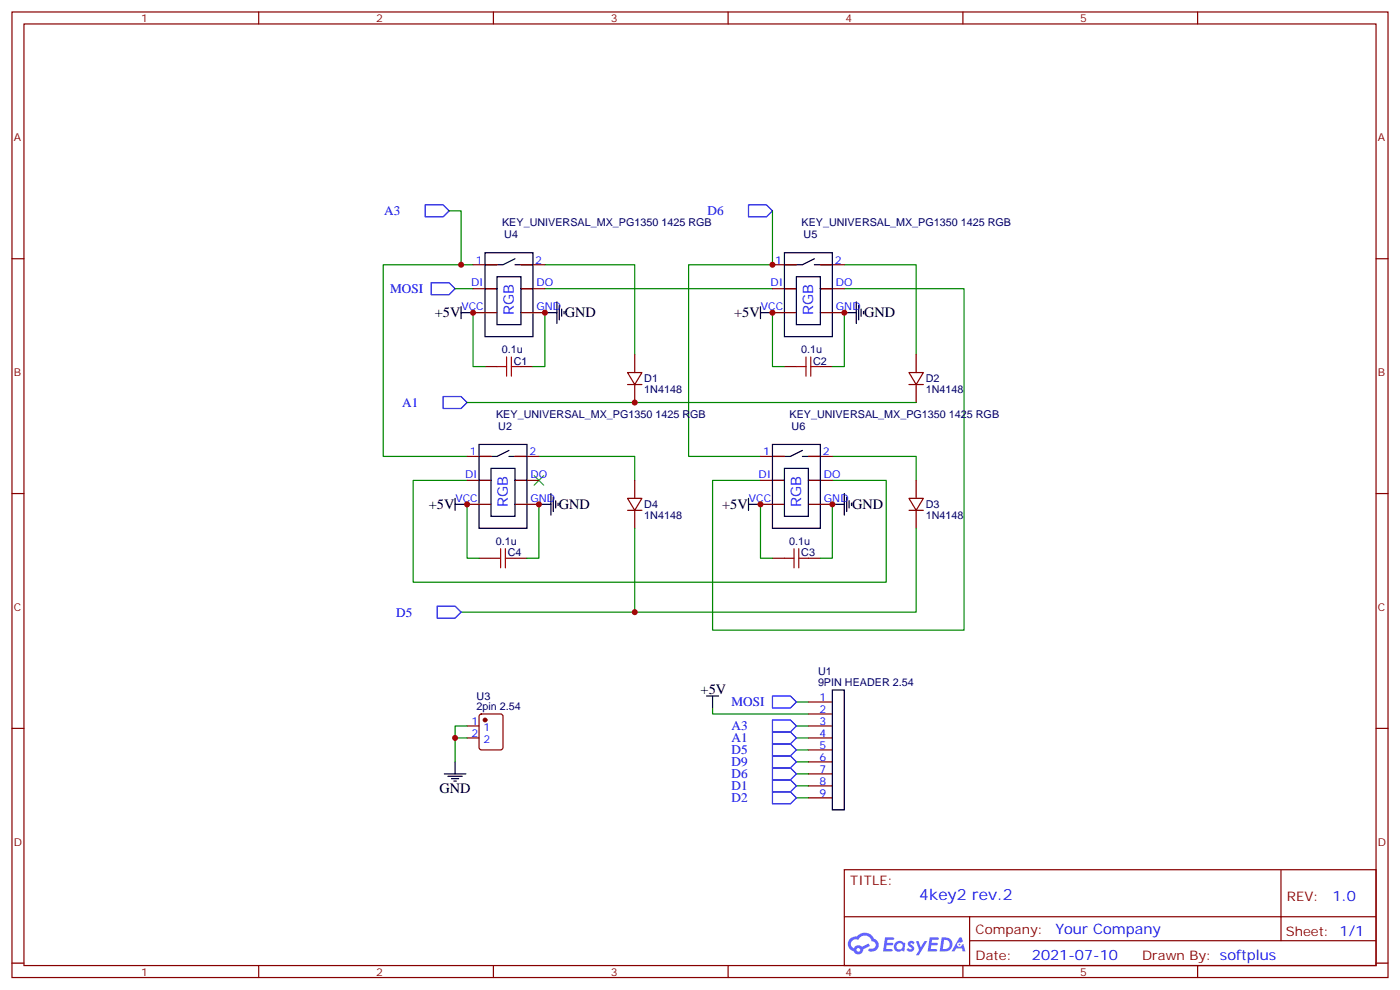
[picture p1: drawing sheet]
<svg xmlns="http://www.w3.org/2000/svg" width="412mm" height="292mm" viewBox="0 0 412 292" stroke-linecap="round" stroke-linejoin="round" font-family="sans-serif">
<g fill="none" stroke="#870000" stroke-width=".35">
<path d="M3.5 3.5h405.4v284.4h-405.4zM7.1 7.1h398.2v277.2h-398.2zM76.2 3.5v3.6M145.3 3.5v3.6M214.5 3.5v3.6M283.6 3.5v3.6M352.8 3.5v3.6M3.5 76.2h3.6M405.3 76.2h3.6M3.5 145.3h3.6M405.3 145.3h3.6M3.5 214.5h3.6"/>
<path d="M405.3 214.5h3.6M248.7 256.1h156.6v28.2h-156.6zM377.3 256.1v20.9M248.7 270h156.5M285.6 277h119.6M285.6 270v14.1M3.5 283.6h3.6M76.2 284.3v3.6M145.3 284.3v3.6M214.5 284.3v3.6M283.6 284.3v3.6M352.8 284.3v3.6"/>
<path d="M405.3 283.6h3.6"/>
</g>
<g fill="#5487ff">
<path d="M267.7 277.3a1.22 1.22 0 0 1 1.7 .3l-.4 .5a.47 .47 0 0 0-.3-.4 .47 .47 0 0 0-.5 .2l.1 .3a1.14 1.14 0 0 1 .8 1.7 1.14 1.14 0 0 1-1.9 0l-.2-.2 .5-.5 .7 .4a.29 .29 0 0 0 .3-.3 .29 .29 0 0 0-.2-.3 1.04 1.04 0 0 1-.6-1.7z"/>
<path d="M260.7 276h2.4l.3 .2-.2 .5-1.8 .1-.1 .8h1.5l.3 .4-.3 .4h-1.6l-.2 1.1h1.7l.2 .3-.2 .3-2.6 .1z"/>
<path d="M273.8 276h2.4l.3 .2-.1 .5-1.8 .1-.2 .8h1.6l.3 .4-.4 .4h-1.6l-.1 1.1h1.7l.2 .3-.2 .3-2.6 .1z"/>
<path d="M282.6 276.1h.7l.3 1.2-.6 .3a.69 .69 0 0 0-1 .3 .69 .69 0 0 0 .4 1 .69 .69 0 0 0 .9-.7l.5-.2 .6 2.2h-.8l-.2-.9h-1.8l-.5 .9h-.8z"/>
<path d="M269.8 277.1h.8l.6 1.8 1.1-1.8h.9l-2.6 4.2h-.8l.9-1.5z"/>
<path d="M277.4 276.1l-.6 4.1h1.3a2.11 2.11 0 0 0 2.5-2.1 2.11 2.11 0 0 0-2.5-2zM278.1 276.8a1.39 1.39 0 0 1 1.7 1.4 1.39 1.39 0 0 1-1.8 1.3h-.3z"/>
<path d="M263.7 277.7a1.54 1.54 0 0 0-.1 2.1 1.54 1.54 0 0 0 2.2 .2l.6 .2 .3-2.3-.2-.2-.4-.1a1.49 1.49 0 0 0-2.4 .1zM264 278.7a.94 .94 0 0 1 1.8 0 .94 .94 0 0 1-1.8 0z"/>
<path d="M250.4 276.4a2.18 2.18 0 0 0 1.1 3.7 1.44 1.44 0 0 0 1.6 1 1.44 1.44 0 0 0 1.2-1.5l2-1-.5-.8-1.9 1a1.47 1.47 0 0 0-2.4 .4 1.39 1.39 0 0 1-.7-1.9 1.39 1.39 0 0 1 2-.5 2.12 2.12 0 0 1 2.2-1.3 2.12 2.12 0 0 1 1.9 1.7 1.14 1.14 0 0 1 1.1 1.4 1.14 1.14 0 0 1-1.7 .8 .43 .43 0 0 0-.5 .3 .43 .43 0 0 0 .4 .5 1.98 1.98 0 0 0 2.5-1.2 1.98 1.98 0 0 0-1.2-2.5 3.1 3.1 0 0 0-5.3-.7l-.9 .1zM252.3 279.7a.55 .55 0 0 1 1.1 0 .55 .55 0 0 1-1.1 0z"/>
<circle cx="282.6" cy="278.1" r=".26"/>
</g>
<g fill="none" stroke="#870000" stroke-width=".35">
<path d="M139.3 78h7.1M153.5 78h7M227.5 78h7.1M241.7 78h7M139.3 85h7.1M139.3 92.1h7.1M153.5 85h7M153.5 92.1h7M227.5 85h7.1M227.5 92.1h7.1M241.7 85h7M241.7 92.1h7"/>
<path d="M142.9 107.9h3.5M153.5 107.9h3.5M184.9 109.7h4.2l-2.1 3.5zM184.9 113.2h4.2M187 104.4v5.3M187 113.2v5.3M231.1 107.9h3.5M241.7 107.9h3.5M267.8 109.7h4.2l-2.1 3.5zM267.8 113.2h4.2M269.9 104.4v5.3M269.9 113.2v5.3"/>
<path d="M137.6 134.4h7M151.7 134.4h7M224 134.4h7.1M238.1 134.4h7.1M137.6 141.5h7M137.6 148.5h7M151.7 141.5h7M151.7 148.5h7M184.9 146.8h4.2l-2.1 3.5zM184.9 150.3h4.2M187 141.5v5.3M187 150.3v5.3"/>
<path d="M224 141.5h7.1M224 148.5h7.1M238.1 141.5h7.1M238.1 148.5h7.1M267.8 146.8h4.2l-2.1 3.5zM267.8 150.3h4.2M269.9 141.5v5.3M269.9 150.3v5.3M141.1 164.4h3.5M151.7 164.4h3.5M227.5 164.4h3.6M238.1 164.4h3.6"/>
<path d="M137.6 213.8h3.5M137.6 217.3h3.5M141.3 210.5l.5-.2h5.7l.6 .4 .1 9.4-.5 .7h-5.9l-.6-.4-.1-9.4zM238.1 213.8h7.1M238.1 217.3h7.1M238.1 206.7h7.1M238.1 210.3h7.1M238.1 220.8h7.1M238.1 224.4h7.1M238.1 227.9h7.1M238.1 231.4h7.1M238.1 235h7.1"/>
</g>
<circle cx="142.9" cy="212" r=".53" fill="#870000" stroke="#870000" stroke-width=".35"/>
<g fill="none" stroke="#000" stroke-width=".35">
<path d="M142.9 74.4h14.1v24.7h-14.1zM151.7 76.2l-3.5 1.8h-5.3M151.7 78h5.3M231.1 74.4h14.1v24.7h-14.1zM239.9 76.2l-3.5 1.8h-5.3M239.9 78h5.3M135.8 92.1h3.5M135.8 90.3v3.5M142.9 85h3.5M146.4 81.5h7.1v14.1h-7.1zM153.5 85h3.5M160.5 92.1h3.5"/>
<path d="M164 88.9v6.3M164.7 90v4.2M165.5 91v2.1M166.2 91.7v.7M224 92.1h3.5M224 90.3v3.5M231.1 85h3.5M234.6 81.5h7.1v14.1h-7.1zM241.7 85h3.5M248.7 92.1h3.5M252.2 88.9v6.3M252.9 90v4.2"/>
<path d="M253.6 91v2.1M254.4 91.7v.7M141.1 130.9h14.1v24.7h-14.1zM144.6 137.9h7.1v14.1h-7.1zM149.9 132.6l-3.5 1.8h-5.3M149.9 134.4h5.3M227.5 130.9h14.2v24.7h-14.2zM231.1 137.9h7v14.1h-7zM236.4 132.6l-3.6 1.8h-5.3M236.4 134.4h5.3M134.1 146.8v3.5M134.1 148.5h3.5"/>
<path d="M141.1 141.5h3.5M151.7 141.5h3.5M158.7 148.5h3.6M162.3 145.3v6.4M163 146.4v4.2M163.7 147.5v2.1M164.4 148.2v.7M220.5 148.5h3.5M220.5 146.8v3.5M227.5 141.5h3.6M238.1 141.5h3.6M245.2 148.5h3.5"/>
<path d="M248.7 145.3v6.4M249.4 146.4v4.2M250.1 147.5v2.1M250.8 148.2v.7M208.1 205h3.6M209.9 205v3.5M245.2 203.2h3.5v35.3h-3.5zM130.9 227.9h6.3M131.9 228.6h4.3M133 229.3h2.1M133.7 230h.7M134.1 224.4v3.5"/>
</g>
<g fill="none" stroke="#008700" stroke-width=".35">
<path d="M132.3 62.1h3.5v15.9h-22.9v56.4h24.7M135.8 78h3.5M160.5 78h26.5v26.4M227.5 62.1v15.9h-24.7v56.4h21.2M248.7 78h21.2v26.4M134.1 85h5.2M139.3 92.1v15.8h3.6M160.5 92.1v15.8h-3.5M160.5 85h67M227.5 92.1v15.8h3.6M248.7 92.1v15.8h-3.5M248.7 85h35.3v100.6h-74.1v-44.1h14.1"/>
<path d="M137.6 118.5h132.3M158.7 134.4h28.3v7.1M245.2 134.4h24.7v7.1M137.6 148.5v15.9h3.5M137.6 141.5h-15.9v30h139.4v-30h-15.9M158.7 148.5v15.9h-3.5M187 155.6v24.7M224 148.5v15.9h3.5M245.2 148.5v15.9h-3.5M269.9 155.6v24.7h-134.1M137.6 217.3h-3.5v7.1M137.6 213.8h-3.5v3.5"/>
<path d="M209.9 208.5v1.8h28.2M234.6 206.7h3.5M234.6 213.8h3.5M234.6 217.3h3.5M234.6 220.8h3.5M234.6 224.4h3.5M234.6 227.9h3.5M234.6 231.4h3.5M234.6 235h3.5"/>
</g>
<g fill="none" stroke="#00f" stroke-width=".35">
<path d="M125.2 60.3h5.3l1.8 1.8-1.8 1.8h-5.3zM220.5 60.3h5.3l1.7 1.8-1.7 1.8h-5.3zM127 83.3h5.3l1.8 1.7-1.8 1.8h-5.3zM130.5 116.8h5.3l1.8 1.7-1.8 1.8h-5.3zM128.8 178.5h5.3l1.7 1.8-1.7 1.7h-5.3zM227.5 219.1h5.3l1.8 1.7-1.8 1.8h-5.3zM227.5 215.5h5.3l1.8 1.8-1.8 1.8h-5.3zM227.5 212h5.3l1.8 1.8-1.8 1.7h-5.3zM227.5 205h5.3l1.8 1.7-1.8 1.8h-5.3zM227.5 233.2h5.3l1.8 1.8-1.8 1.7h-5.3zM227.5 229.7h5.3l1.8 1.7-1.8 1.8h-5.3zM227.5 226.1h5.3l1.8 1.8-1.8 1.8h-5.3z"/>
<path d="M227.5 222.6h5.3l1.8 1.8-1.8 1.7h-5.3z"/>
</g>
<g fill="none" stroke="#a10000" stroke-width=".35">
<path d="M146.4 107.9h2.8M149.2 105.1v5.7M150.6 107.9h2.9M150.6 105.1v5.7M234.6 107.9h2.8M237.4 105.1v5.7M238.8 107.9h2.9M238.8 105.1v5.7M144.6 164.4h2.9M147.5 161.6v5.6M148.9 164.4h2.8M148.9 161.6v5.6"/>
<path d="M231.1 164.4h2.8M233.9 161.6v5.6M235.3 164.4h2.8M235.3 161.6v5.6"/>
</g>
<path d="M157.3 140.1l2.9 2.8M160.2 140.1l-2.9 2.8" fill="none" stroke="#3c3" stroke-width=".35"/>
<g fill="#000">
<circle cx="153.5" cy="85" r=".18"/>
<circle cx="241.7" cy="85" r=".18"/>
<circle cx="151.7" cy="141.5" r=".18"/>
<circle cx="238.1" cy="141.5" r=".18"/>
</g>
<g fill="#c00">
<circle cx="134.1" cy="217.3" r=".88"/>
<circle cx="187" cy="118.5" r=".88"/>
<circle cx="187" cy="180.3" r=".88"/>
<circle cx="227.5" cy="78" r=".88"/>
<circle cx="135.8" cy="78" r=".88"/>
<circle cx="139.3" cy="92.1" r=".88"/>
<circle cx="160.5" cy="92.1" r=".88"/>
<circle cx="227.5" cy="92.1" r=".88"/>
<circle cx="248.7" cy="92.1" r=".88"/>
<circle cx="245.2" cy="148.5" r=".88"/>
<circle cx="224" cy="148.5" r=".88"/>
<circle cx="158.8" cy="148.5" r=".88"/>
<circle cx="137.6" cy="148.5" r=".88"/>
</g>
<text font-size="4.6" fill="#00f" x="270.8" y="265.1">4key2 rev.2</text>
<g font-size="4.2">
<text x="128.1" y="93.5">+5V</text>
<text x="166.3" y="93.5">GND</text>
<text x="216.3" y="93.5">+5V</text>
<text x="254.5" y="93.5">GND</text>
<text x="126.3" y="149.9">+5V</text>
<text x="164.6" y="149.9">GND</text>
<text x="212.7" y="149.9">+5V</text>
<text x="251" y="149.9">GND</text>
<text x="206.4" y="204.3">+5V</text>
<text x="129.5" y="233.5">GND</text>
</g>
<g font-size="4.2" fill="#00f">
<text x="151.4" y="92.9" transform="rotate(-90 151.4 92.9)">RGB</text>
<text x="239.6" y="92.9" transform="rotate(-90 239.6 92.9)">RGB</text>
<text x="149.6" y="149.3" transform="rotate(-90 149.6 149.3)">RGB</text>
<text x="236" y="149.3" transform="rotate(-90 236 149.3)">RGB</text>
<text x="392.5" y="265.4">1.0</text>
<text x="310.9" y="274.9">Your Company</text>
<text x="304" y="282.7">2021-07-10</text>
</g>
<g font-size="3.9" fill="#00f">
<text x="113.2" y="63.4">A3</text>
<text x="208.4" y="63.4">D6</text>
<text x="114.9" y="86.3">MOSI</text>
<text x="118.5" y="119.8">A1</text>
<text x="116.7" y="181.6">D5</text>
<text x="215.5" y="208">MOSI</text>
<text x="215.5" y="215.1">A3</text>
<text x="215.5" y="218.6">A1</text>
<text x="215.5" y="225.7">D9</text>
<text x="215.5" y="222.1">D5</text>
<text x="215.5" y="232.7">D1</text>
<text x="215.5" y="229.2">D6</text>
<text x="215.5" y="236.3">D2</text>
</g>
<g font-size="3.9" fill="#800">
<text x="250.5" y="260.7">TITLE:</text>
<text x="379.1" y="265.4">REV:</text>
<text x="287.4" y="274.9">Company:</text>
<text x="378.7" y="275.5">Sheet: 1/1</text>
<text x="287.4" y="282.6">Date:</text>
<text x="336.4" y="282.7">Drawn By: softplus</text>
</g>
<g font-size="3.2" fill="#800">
<text x="41.6" y="6.5">1</text>
<text x="110.8" y="6.5">2</text>
<text x="179.9" y="6.5">3</text>
<text x="249.1" y="6.5">4</text>
<text x="318.2" y="6.5">5</text>
<text x="4.1" y="41.6">A</text>
<text x="405.9" y="41.6">A</text>
<text x="4.1" y="110.8">B</text>
<text x="405.9" y="110.8">B</text>
<text x="4.1" y="179.9">C</text>
<text x="405.9" y="179.9">C</text>
<text x="4.1" y="249.1">D</text>
<text x="405.9" y="249.1">D</text>
<text x="41.6" y="287.3">1</text>
<text x="110.8" y="287.3">2</text>
<text x="179.9" y="287.3">3</text>
<text x="249.1" y="287.3">4</text>
<text x="318.2" y="287.3">5</text>
</g>
<g font-size="3.2" fill="#000080">
<text x="147.9" y="66.7">KEY_UNIVERSAL_MX_PG1350 1425 RGB</text>
<text x="148.5" y="70.1">U4</text>
<text x="236.1" y="66.7">KEY_UNIVERSAL_MX_PG1350 1425 RGB</text>
<text x="236.7" y="70.1">U5</text>
<text x="147.8" y="104.1">0.1u</text>
<text x="151.4" y="107.3">C1</text>
<text x="236" y="104.1">0.1u</text>
<text x="239.5" y="107.3">C2</text>
<text x="189.8" y="112.5">D1</text>
<text x="272.7" y="112.5">D2</text>
<text x="189.8" y="115.8">1N4148</text>
<text x="272.7" y="115.8">1N4148</text>
<text x="146.1" y="123.1">KEY_UNIVERSAL_MX_PG1350 1425 RGB</text>
<text x="232.6" y="123.1">KEY_UNIVERSAL_MX_PG1350 1425 RGB</text>
<text x="146.8" y="126.5">U2</text>
<text x="233.2" y="126.5">U6</text>
<text x="189.8" y="149.5">D4</text>
<text x="272.7" y="149.5">D3</text>
<text x="189.8" y="152.8">1N4148</text>
<text x="272.7" y="152.8">1N4148</text>
<text x="146.1" y="160.5">0.1u</text>
<text x="232.5" y="160.5">0.1u</text>
<text x="149.6" y="163.8">C4</text>
<text x="236" y="163.8">C3</text>
<text x="241" y="202.1">9PIN HEADER 2.54</text>
<text x="241" y="198.9">U1</text>
<text x="140.4" y="209.2">2pin 2.54</text>
<text x="140.4" y="206.3">U3</text>
</g>
<g font-size="3.2" fill="#00f">
<text x="140.2" y="77.6">1</text>
<text x="157.7" y="77.6">2</text>
<text x="228.3" y="77.6">1</text>
<text x="245.9" y="77.6">2</text>
<text x="138.7" y="84.3">DI</text>
<text x="158" y="84.3">DO</text>
<text x="226.9" y="84.3">DI</text>
<text x="246.2" y="84.3">DO</text>
<text x="135.9" y="91.4">VCC</text>
<text x="158" y="91.4">GND</text>
<text x="224.1" y="91.4">VCC</text>
<text x="246.2" y="91.4">GND</text>
<text x="138.4" y="134.1">1</text>
<text x="155.9" y="134.1">2</text>
<text x="224.8" y="134.1">1</text>
<text x="242.4" y="134.1">2</text>
<text x="137" y="140.8">DI</text>
<text x="156.3" y="140.8">DO</text>
<text x="223.4" y="140.8">DI</text>
<text x="242.7" y="140.8">DO</text>
<text x="134.2" y="147.8">VCC</text>
<text x="156.3" y="147.8">GND</text>
<text x="220.6" y="147.8">VCC</text>
<text x="242.7" y="147.8">GND</text>
<text x="241.4" y="206.4">1</text>
<text x="241.4" y="209.9">2</text>
<text x="138.9" y="213.4">1</text>
<text x="142.4" y="215.2">1</text>
<text x="241.4" y="213.4">3</text>
<text x="138.9" y="217">2</text>
<text x="142.4" y="218.7">2</text>
<text x="241.4" y="217">4</text>
<text x="241.4" y="220.5">5</text>
<text x="241.4" y="224">6</text>
<text x="241.4" y="227.5">7</text>
<text x="241.4" y="231.1">8</text>
<text x="241.4" y="234.6">9</text>
</g>
</svg>
